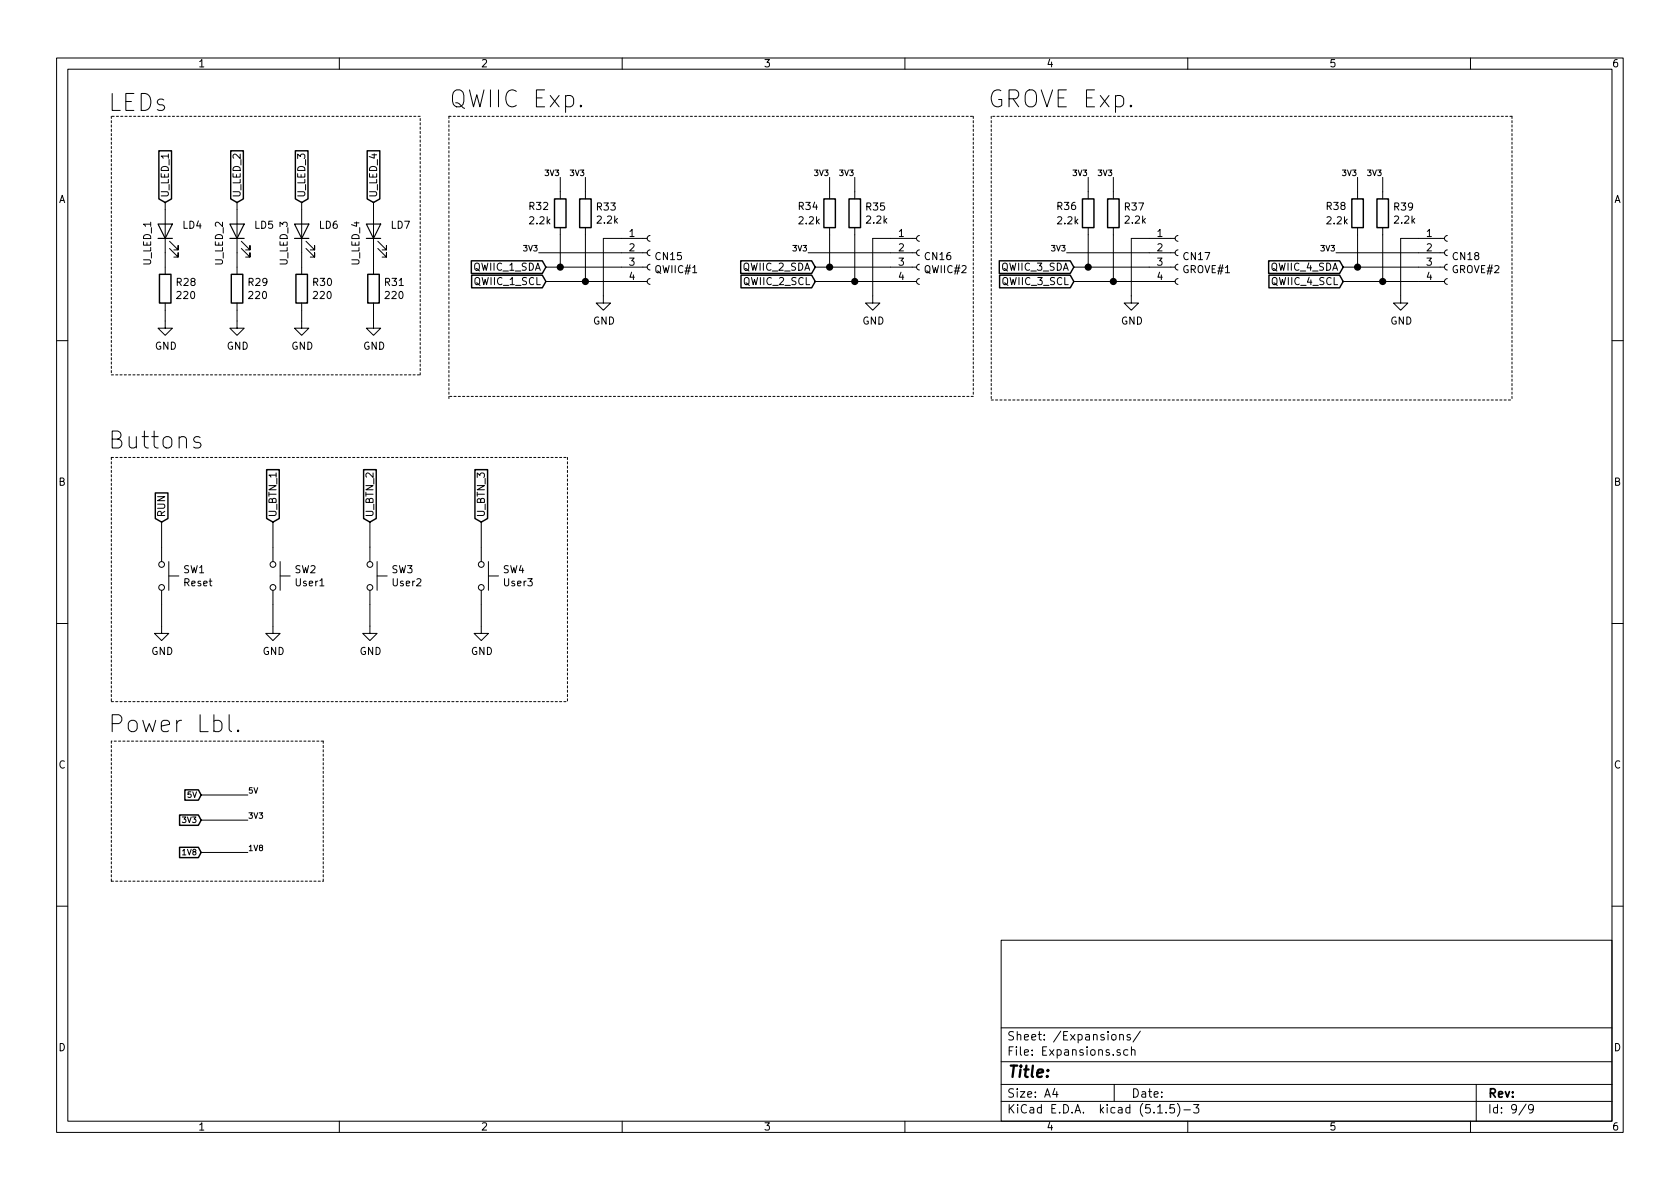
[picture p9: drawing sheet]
<svg xmlns="http://www.w3.org/2000/svg" width="297mm" height="210mm" viewBox="0 0 297 210" stroke-linecap="round" stroke-linejoin="round" font-family="sans-serif">
<g fill="none" stroke="#000" stroke-width=".18">
<path d="M10 10.3h277v189.9h-277zM12 12.2h273v186.1h-273zM60 10.3v1.9M102.7 18.6l.1 .1-.1 .2-.1-.2 .1-.1v.3M110 10.3v1.9M160 10.3v1.9M210 10.3v1.9M260 10.3v1.9M29.2 35.8v12.7M41.9 35.8v12.7M53.3 35.8v12.7M66 35.8v12.7"/>
<path d="M99.1 31.4v3.8M103.5 31.4v3.8M146.7 31.4v3.8M151.1 31.4v3.8M192.4 31.4v3.8M196.8 31.4v3.8M240 31.4v3.8M244.5 31.4v3.8M29.2 53.6v4.4h1.3l-1.3 1.3-1.3-1.3h1.3M30 43.9l1.5 1.6v-.8v.8h-.8M30 42.7l1.5 1.5v-.8v.8h-.8M41.9 53.6v4.4h1.3l-1.3 1.3-1.3-1.3h1.3"/>
<path d="M42.7 43.9l1.5 1.6v-.8v.8h-.8M42.7 42.7l1.5 1.5v-.8v.8h-.8M53.3 53.6v4.4h1.3l-1.3 1.3-1.2-1.3h1.2M54.1 43.9l1.5 1.6v-.8v.8h-.7M54.1 42.7l1.5 1.5v-.8v.8h-.7M66 53.6v4.4h1.3l-1.3 1.3-1.2-1.3h1.2M66.8 43.9l1.5 1.6v-.8v.8h-.7M66.8 42.7l1.5 1.5v-.8v.8h-.7M95.2 44.7h19.2M96.5 49.8h17.9M96.5 47.2h17.9M99.1 40.3v6.9"/>
<path d="M103.5 40.3v9.5M114.4 42.2h-7.7v11.4h1.2l-1.2 1.3-1.3-1.3h1.3M114.9 49.3l-.3 .1-.2 .3 .1 .4 .4 .2M114.9 46.7l-.3 .1-.2 .4 .1 .3 .4 .2M114.9 44.2l-.3 .1-.2 .3 .1 .4 .4 .2M114.9 41.7l-.3 .1-.2 .3 .1 .4 .4 .2M142.9 44.7h19.2M144.1 49.8h18M144.1 47.2h18M146.7 40.3v6.9M151.1 40.3v9.5M162.1 42.2h-7.8v11.4h1.3l-1.3 1.3-1.3-1.3h1.3"/>
<path d="M162.6 49.3l-.3 .1-.2 .3 .1 .4 .4 .2M162.6 46.7l-.3 .1-.2 .4 .1 .3 .4 .2M162.6 44.2l-.3 .1-.2 .3 .1 .4 .4 .2M162.6 41.7l-.3 .1-.2 .3 .1 .4 .4 .2M188.6 44.7h19.2M189.9 49.8h17.9M189.9 47.2h17.9M192.4 40.3v6.9M196.8 40.3v9.5M207.8 42.2h-7.8v11.4h1.3l-1.3 1.3-1.2-1.3h1.2M208.3 49.3l-.3 .1-.2 .3 .1 .4 .4 .2M208.3 46.7l-.3 .1-.2 .4 .1 .3 .4 .2"/>
<path d="M208.3 44.2l-.3 .1-.2 .3 .1 .4 .4 .2M208.3 41.7l-.3 .1-.2 .3 .1 .4 .4 .2M236.2 44.7h19.2M237.5 49.8h17.9M237.5 47.2h17.9M240 40.3v6.9M244.5 40.3v9.5M255.4 42.2h-7.8v11.4h1.3l-1.3 1.3-1.2-1.3h1.2M255.9 49.3l-.3 .1-.2 .3 .1 .4 .4 .2M255.9 46.7l-.3 .1-.2 .4 .1 .3 .4 .2M255.9 44.2l-.3 .1-.2 .3 .1 .4 .4 .2M255.9 41.7l-.3 .1-.2 .3 .1 .4 .4 .2"/>
<path d="M10 60.2h2M35.4 77.4l-.3-.2h-.4l-.3 .2-.2 .2 .2 .5 1 .3 .1 .2-.1 .5-.3 .1h-.6l-.3-.1M285 60.2h2M28.6 92.3v7M29.8 99.3v5.1M48.3 92.3v7M49.5 99.3v5.1M65.4 92.3v7M66.7 99.3v5.1M85.1 92.3v7M86.4 99.3v5.1M10 110.3h2"/>
<path d="M28.6 104.4v7.6h1.2l-1.2 1.3-1.3-1.3h1.3M29.8 101.8h1.8M48.3 104.4v7.6h1.2l-1.2 1.3-1.3-1.3h1.3M49.5 101.8h1.8M65.4 104.4v7.6h1.3l-1.3 1.3-1.3-1.3h1.3M66.7 101.8h1.8M85.1 104.4v7.6h1.3l-1.3 1.3-1.3-1.3h1.3M86.4 101.8h1.7M285 110.3h2M40.5 126.4v2.6l.2 .2 .2 .2M42.1 129.1l.1 .1-.1 .2-.1-.2 .1-.1v.3M35.6 150.7h8.2"/>
<path d="M35.6 145h8.2M35.6 140.6h8.2M10 160.2h2M177 166.3h108v32h-108zM285 160.2h2M60 198.3v1.9M110 198.3v1.9M160 198.3v1.9M177 194.8h108M177 191.8h108M177 187.8h108M177 181.8h108"/>
<path d="M186.5 192.5l-.4 1h1M186.8 193v1M197 191.8v3M198 183.1v-.1a.37 .37 0 0 1 .6 .1v.8M198 182.9v1M198 185.7l-.3-.1-.2 .2 .1 .2 .4 .2v.3h-.5M199.4 185.7l-.4-.1-.3 .3 .1 .6 .2 .1 .4-.1M199.8 183l-.3-.1-.2 .2v.3l.5 .1v.3h-.5M200.1 185.7l.2-.1 .3 .1 .1 .9M200.1 185.1v1.5M201.6 182.3l-1.3 2M204.7 196.8h.8"/>
<path d="M206.2 196.7v.1M207.6 195.3h-.7l-.1 .7 .2-.1 .5 .1 .2 .2-.1 .5-.2 .1-.6-.1M208.2 195.1a1.71 1.71 0 0 1 0 2.3M209.3 196.3h1.2M210 198.3v1.9M211 195.3h1l-.5 .6 .4 .1v.7l-.2 .1-.7-.1M260 198.3v1.9M261 191.8v6.5M269.8 195.2l-1.2 2M271.1 196l-.3 .3-.4-.1-.1-.2v-.4l.1-.2 .4-.1 .2 .2a1.19 1.19 0 0 1-.2 1.2l-.4 .1"/>
<circle cx="28.6" cy="99.8" r=".51"/>
<circle cx="48.3" cy="99.8" r=".51"/>
<circle cx="65.4" cy="99.8" r=".51"/>
<circle cx="85.1" cy="99.8" r=".51"/>
<circle cx="28.6" cy="103.9" r=".51"/>
<circle cx="48.3" cy="103.9" r=".51"/>
<circle cx="65.4" cy="103.9" r=".51"/>
<circle cx="85.1" cy="103.9" r=".51"/>
</g>
<g fill="none" stroke="#000" stroke-width=".25">
<path d="M28.1 26.7h2.2v8.5l-1.1 .6-1.1-.6zM40.8 26.7h2.2v8.5l-1.1 .6-1.1-.6zM52.2 26.7h2.3v8.5l-1.2 .6-1.1-.6zM64.9 26.7h2.3v8.5l-1.2 .6-1.1-.6zM98 35.2h2.1v5.1h-2.1zM102.5 35.2h2v5.1h-2zM145.7 35.2h2v5.1h-2zM150.1 35.2h2v5.1h-2zM191.4 35.2h2v5.1h-2zM195.8 35.2h2.1v5.1h-2.1zM239 35.2h2v5.1h-2zM243.5 35.2h2v5.1h-2z"/>
<path d="M28.2 48.5h2v5.1h-2zM40.9 48.5h2v5.1h-2zM52.3 48.5h2.1v5.1h-2.1zM65 48.5h2.1v5.1h-2.1zM83.3 46.1h12.6l.6 1.1-.6 1.2h-12.6zM83.4 48.7h12.5l.6 1.1-.6 1.1h-12.5zM131 46.1h12.5l.6 1.1-.6 1.2h-12.5zM131 48.7h12.5l.6 1.1-.6 1.1h-12.5zM176.7 46.1h12.5l.7 1.1-.7 1.2h-12.5zM176.7 48.7h12.5l.7 1.1-.7 1.1h-12.5zM224.3 46.1h12.6l.6 1.1-.6 1.2h-12.6zM224.4 48.7h12.5l.6 1.1-.6 1.1h-12.5z"/>
<path d="M27.5 87.2h2.2v4.5l-1.1 .6-1.1-.6zM47.1 83.1h2.3v8.6l-1.1 .6-1.2-.6zM64.3 83.1h2.2v8.6l-1.1 .6-1.1-.6zM84 83.1h2.2v8.6l-1.1 .6-1.1-.6zM32.7 139.7h2.4l.5 .9-.5 .9h-2.4zM31.7 149.8h3.4l.5 .9-.5 1h-3.4zM31.7 144.1h3.4l.5 .9-.5 .9h-3.4z"/>
</g>
<path d="M27.9 39.6h2.6l-1.3 2.6zM40.6 39.6h2.6l-1.3 2.6zM52.1 39.6h2.5l-1.3 2.6zM64.8 39.6h2.5l-1.3 2.6zM27.9 42.2h2.6M40.6 42.2h2.6M52.1 42.2h2.5M64.8 42.2h2.5" fill="none" stroke="#000" stroke-width=".2"/>
<g fill="none" stroke="#000" stroke-width=".18" stroke-dasharray=".4 .4">
<path d="M19.7 20.6v45.7M74.3 20.6h-54.6M79.4 20.6h92.7M79.4 20.6v50.1M172.1 20.6v49.5M175.3 20.6v50.1M267.3 20.6v50.1M267.3 20.6h-92M19.7 66.3h54.6M74.3 66.3v-45.7M172.1 70.1h-92.7M175.3 70.7h92"/>
<path d="M19.7 80.9h80.6M19.7 80.9v43.2M100.3 80.9v43.2M19.7 131.1v24.7M19.7 124.1h80.6M57.1 131.1h-37.4M19.7 155.8h37.4M57.1 155.8v-24.7"/>
</g>
<g fill="#000" stroke="#000" stroke-width=".25">
<circle cx="99.1" cy="47.2" r=".51"/>
<circle cx="103.5" cy="49.8" r=".51"/>
<circle cx="146.7" cy="47.2" r=".51"/>
<circle cx="151.1" cy="49.8" r=".51"/>
<circle cx="192.4" cy="47.2" r=".51"/>
<circle cx="196.9" cy="49.8" r=".51"/>
<circle cx="240" cy="47.2" r=".51"/>
<circle cx="244.5" cy="49.8" r=".51"/>
</g>
<g font-size="4.2">
<text x="19" y="19.7">LEDs</text>
<text x="79.4" y="19">QWIIC Exp.</text>
<text x="174.6" y="19">GROVE Exp.</text>
<text x="19" y="79.4">Buttons</text>
<text x="19" y="129.5">Power Lbl.</text>
</g>
<text font-size="2.8" x="178" y="190.5">Title:</text>
<g font-size="2.1">
<text x="178" y="184">Sheet: /Expansions/</text>
<text x="178" y="186.7">File: Expansions.sch</text>
<text x="178" y="196.9">KiCad E.D.A. kicad (5.1.5)-3</text>
<text x="178" y="194.1">Size: A4</text>
<text x="200" y="194.1">Date:</text>
<text x="263" y="194.1">Rev:</text>
<text x="263" y="196.9">Id: 9/9</text>
</g>
<g font-size="1.8">
<text x="35" y="11.9">1</text>
<text x="85" y="11.9">2</text>
<text x="135" y="11.9">3</text>
<text x="185" y="11.9">4</text>
<text x="235" y="11.9">5</text>
<text x="285" y="11.9">6</text>
<text x="10.4" y="35.9">A</text>
<text x="29.8" y="35" transform="rotate(-90 29.8 35)">U_LED_1</text>
<text x="42.5" y="35" transform="rotate(-90 42.5 35)">U_LED_2</text>
<text x="54" y="35" transform="rotate(-90 54 35)">U_LED_3</text>
<text x="66.7" y="35" transform="rotate(-90 66.7 35)">U_LED_4</text>
<text x="285.4" y="35.9">A</text>
<text x="32.3" y="40.5">LD4</text>
<text x="45" y="40.5">LD5</text>
<text x="56.5" y="40.5">LD6</text>
<text x="69.2" y="40.5">LD7</text>
<text x="93.6" y="37.1">R32</text>
<text x="93.7" y="39.7">2.2k</text>
<text x="105.6" y="37.2">R33</text>
<text x="105.7" y="39.5">2.2k</text>
<text x="111.3" y="41.9">1</text>
<text x="141.2" y="37.1">R34</text>
<text x="141.4" y="39.7">2.2k</text>
<text x="153.2" y="37.2">R35</text>
<text x="153.3" y="39.5">2.2k</text>
<text x="158.9" y="41.9">1</text>
<text x="187" y="37.1">R36</text>
<text x="187.1" y="39.7">2.2k</text>
<text x="198.9" y="37.2">R37</text>
<text x="199" y="39.5">2.2k</text>
<text x="204.6" y="41.9">1</text>
<text x="234.6" y="37.1">R38</text>
<text x="234.7" y="39.7">2.2k</text>
<text x="246.5" y="37.2">R39</text>
<text x="246.6" y="39.5">2.2k</text>
<text x="252.2" y="41.9">1</text>
<text x="26.7" y="46.9" transform="rotate(-90 26.7 46.9)">U_LED_1</text>
<text x="39.4" y="46.9" transform="rotate(-90 39.4 46.9)">U_LED_2</text>
<text x="50.9" y="46.9" transform="rotate(-90 50.9 46.9)">U_LED_3</text>
<text x="63.6" y="46.9" transform="rotate(-90 63.6 46.9)">U_LED_4</text>
<text x="83.7" y="47.9">QWIIC_1_SDA</text>
<text x="111.3" y="44.4">2</text>
<text x="111.3" y="47">3</text>
<text x="116" y="46">CN15</text>
<text x="131.4" y="47.9">QWIIC_2_SDA</text>
<text x="158.9" y="44.4">2</text>
<text x="158.9" y="47">3</text>
<text x="163.6" y="46">CN16</text>
<text x="177.1" y="47.9">QWIIC_3_SDA</text>
<text x="204.6" y="44.4">2</text>
<text x="204.6" y="47">3</text>
<text x="209.3" y="46">CN17</text>
<text x="224.7" y="47.9">QWIIC_4_SDA</text>
<text x="252.2" y="44.4">2</text>
<text x="252.2" y="47">3</text>
<text x="256.9" y="46">CN18</text>
<text x="31.3" y="50.6">R28</text>
<text x="31.4" y="52.9">220</text>
<text x="44" y="50.6">R29</text>
<text x="44.1" y="52.9">220</text>
<text x="55.4" y="50.6">R30</text>
<text x="55.5" y="52.9">220</text>
<text x="68.1" y="50.6">R31</text>
<text x="68.2" y="52.9">220</text>
<text x="83.9" y="50.4">QWIIC_1_SCL</text>
<text x="111.3" y="49.5">4</text>
<text x="116" y="48.3">QWIIC#1</text>
<text x="131.6" y="50.4">QWIIC_2_SCL</text>
<text x="158.9" y="49.5">4</text>
<text x="163.6" y="48.3">QWIIC#2</text>
<text x="177.3" y="50.4">QWIIC_3_SCL</text>
<text x="204.6" y="49.5">4</text>
<text x="209.2" y="48.3">GROVE#1</text>
<text x="224.9" y="50.4">QWIIC_4_SCL</text>
<text x="252.2" y="49.5">4</text>
<text x="256.8" y="48.3">GROVE#2</text>
<text x="104.9" y="57.4">GND</text>
<text x="152.5" y="57.4">GND</text>
<text x="198.2" y="57.4">GND</text>
<text x="245.8" y="57.4">GND</text>
<text x="27.4" y="61.8">GND</text>
<text x="40.1" y="61.8">GND</text>
<text x="51.5" y="61.8">GND</text>
<text x="64.2" y="61.8">GND</text>
<text x="10.4" y="85.9">B</text>
<text x="285.4" y="85.9">B</text>
<text x="29.2" y="91.5" transform="rotate(-90 29.2 91.5)">RUN</text>
<text x="48.9" y="91.5" transform="rotate(-90 48.9 91.5)">U_BTN_1</text>
<text x="66" y="91.5" transform="rotate(-90 66 91.5)">U_BTN_2</text>
<text x="85.7" y="91.5" transform="rotate(-90 85.7 91.5)">U_BTN_3</text>
<text x="32.4" y="101.4">SW1</text>
<text x="52.1" y="101.4">SW2</text>
<text x="69.3" y="101.4">SW3</text>
<text x="89" y="101.4">SW4</text>
<text x="32.6" y="103.7">Reset</text>
<text x="52.3" y="103.7">User1</text>
<text x="69.5" y="103.7">User2</text>
<text x="89.2" y="103.7">User3</text>
<text x="26.7" y="115.8">GND</text>
<text x="46.4" y="115.8">GND</text>
<text x="63.6" y="115.8">GND</text>
<text x="83.3" y="115.8">GND</text>
<text x="10.4" y="135.9">C</text>
<text x="285.4" y="135.9">C</text>
<text x="10.4" y="185.9">D</text>
<text x="285.4" y="185.9">D</text>
<text x="35" y="199.9">1</text>
<text x="85" y="199.9">2</text>
<text x="135" y="199.9">3</text>
<text x="185" y="199.9">4</text>
<text x="235" y="199.9">5</text>
<text x="285" y="199.9">6</text>
</g>
<g font-size="1.4">
<text x="96.6" y="31.1">3V3</text>
<text x="101" y="31.1">3V3</text>
<text x="144.2" y="31.1">3V3</text>
<text x="148.7" y="31.1">3V3</text>
<text x="189.9" y="31.1">3V3</text>
<text x="194.4" y="31.1">3V3</text>
<text x="237.6" y="31.1">3V3</text>
<text x="242" y="31.1">3V3</text>
<text x="92.8" y="44.4">3V3</text>
<text x="140.4" y="44.4">3V3</text>
<text x="186.1" y="44.4">3V3</text>
<text x="233.8" y="44.4">3V3</text>
<text x="33.2" y="141.1">5V</text>
<text x="43.8" y="140.3">5V</text>
<text x="32.5" y="145.5">3V3</text>
<text x="43.8" y="144.8">3V3</text>
<text x="32.5" y="151.2">1V8</text>
<text x="43.8" y="150.5">1V8</text>
</g>
</svg>
